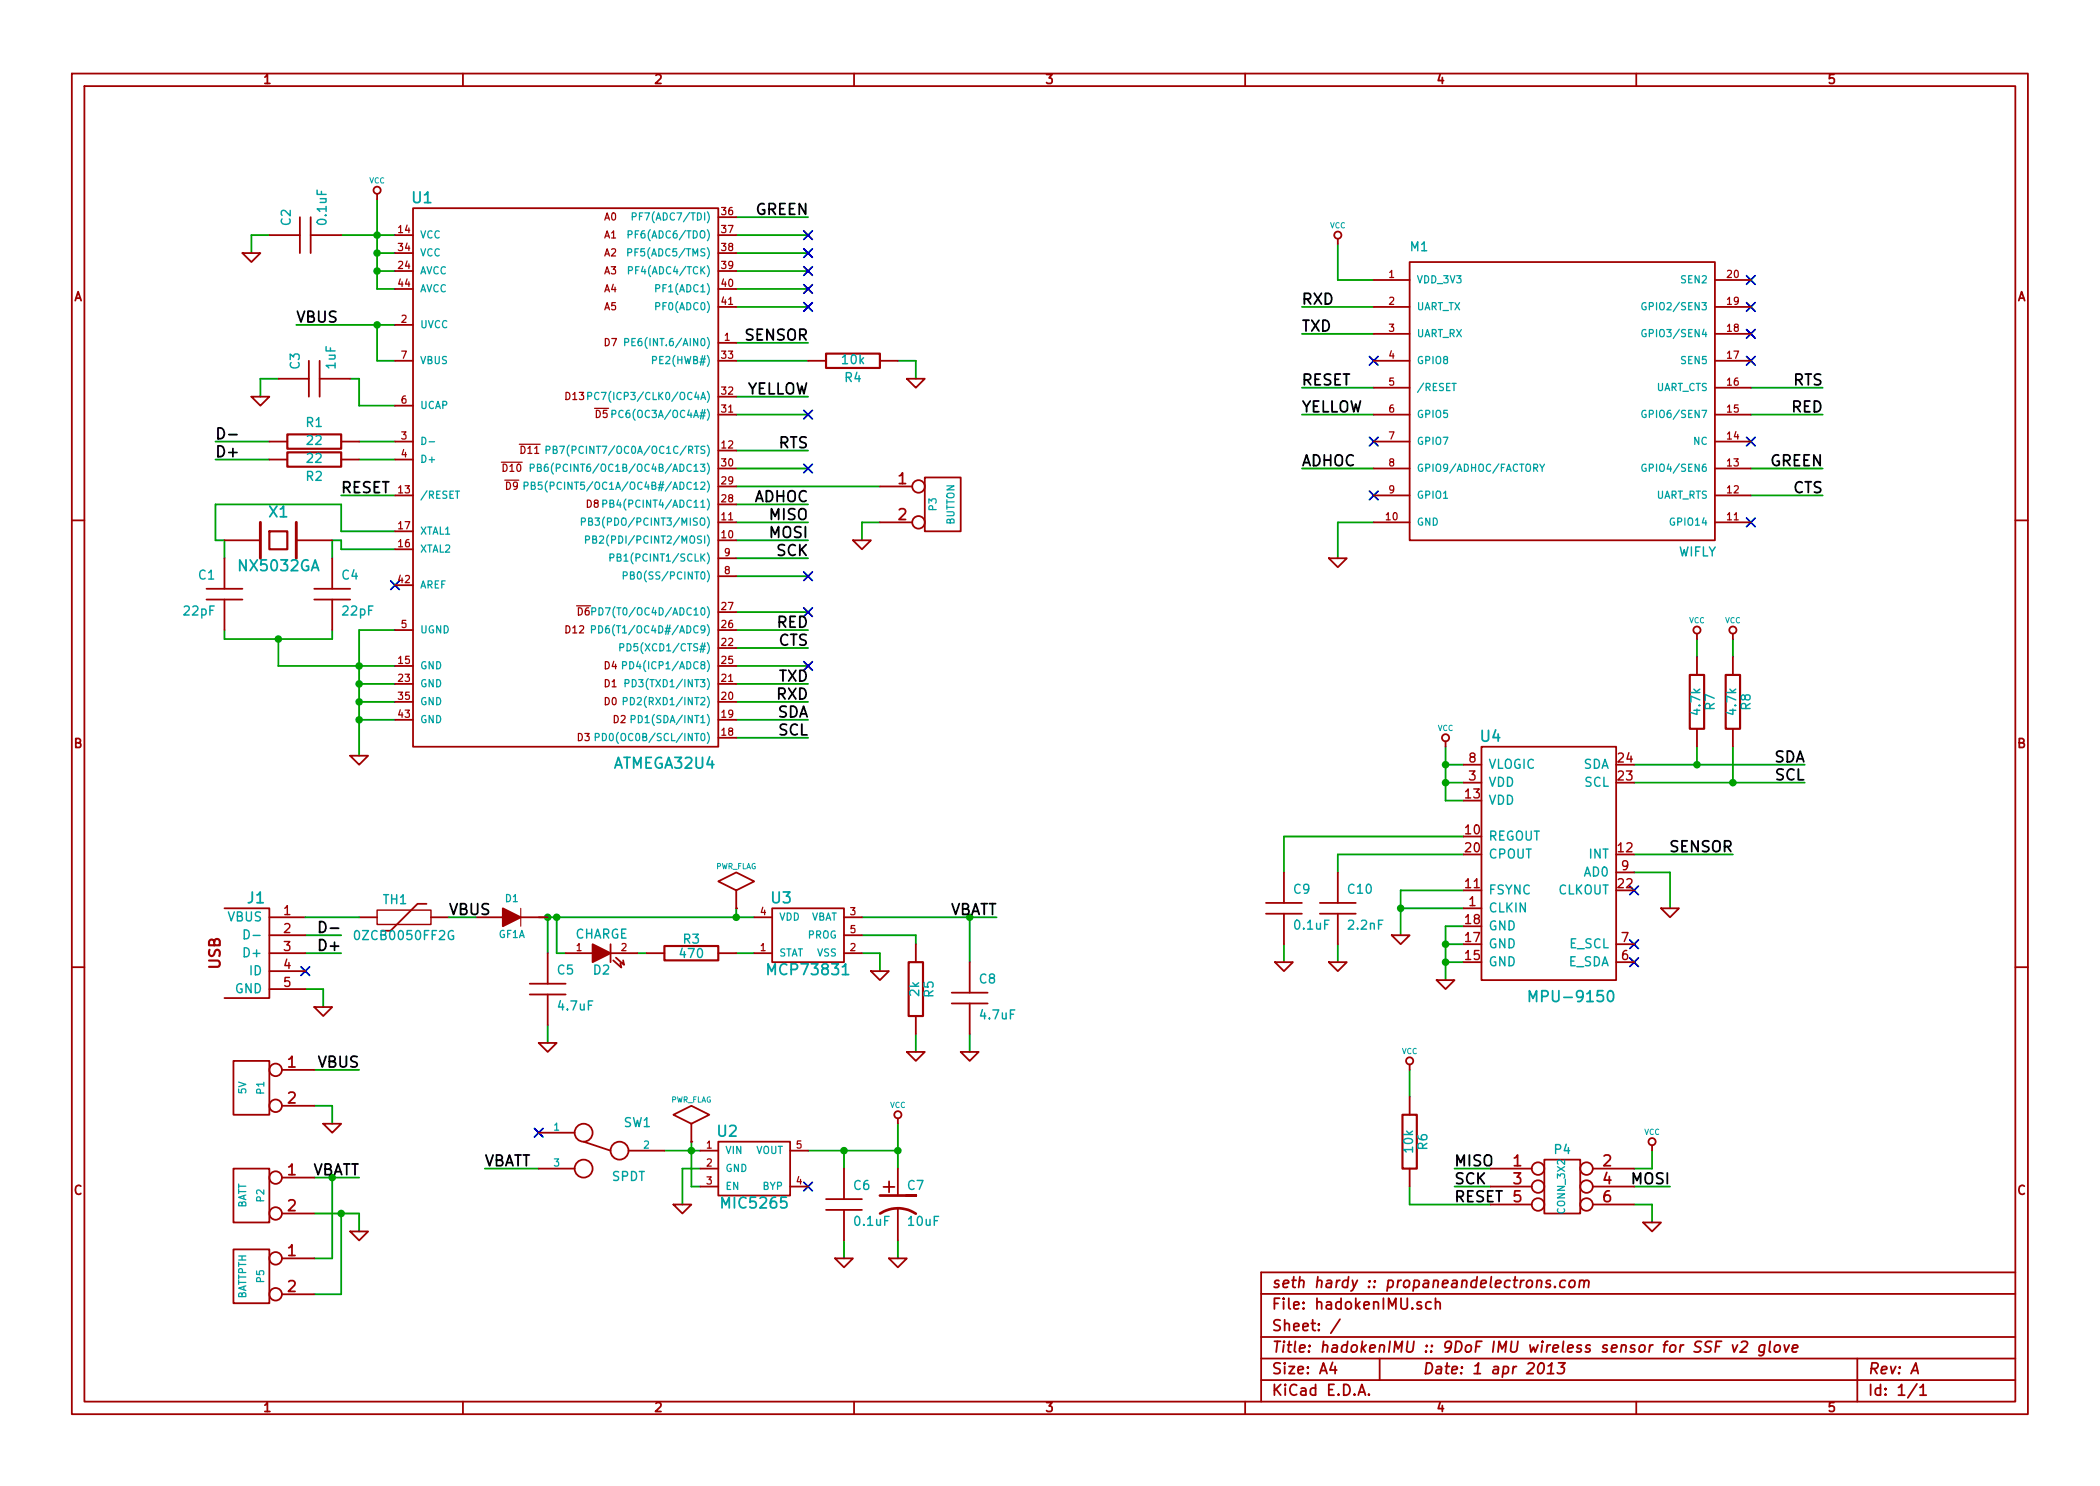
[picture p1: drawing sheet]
EESchema Schematic File Version 2  date 3/31/2013 11:39:02 PM
LIBS:shardy
EELAYER 27 0
EELAYER END
$Descr A4 11693 8268
encoding utf-8
Sheet 1 1
Title "hadokenIMU :: 9DoF IMU wireless sensor for SSF v2 glove"
Date "1 apr 2013"
Rev "A"
Comp "seth hardy :: propaneandelectrons.com"
Comment1 ""
Comment2 ""
Comment3 ""
Comment4 ""
$EndDescr
Wire Wire Line
	1900 7200 1900 6750
Wire Wire Line
	1750 7200 1900 7200
Connection ~ 1900 6750
Wire Wire Line
	8300 6700 7850 6700
Wire Wire Line
	4900 2700 4100 2700
Wire Wire Line
	9650 3550 9650 3650
Connection ~ 9650 4350
Wire Wire Line
	9650 4150 9650 4350
Wire Wire Line
	9100 4350 10050 4350
Wire Wire Line
	9300 5050 9300 4850
Wire Wire Line
	9300 4850 9100 4850
Wire Wire Line
	8150 4650 7150 4650
Wire Wire Line
	7800 5200 7800 4950
Wire Wire Line
	7800 4950 8150 4950
Wire Wire Line
	7450 4850 7450 4750
Wire Wire Line
	7150 4650 7150 4850
Connection ~ 8050 5350
Wire Wire Line
	8150 5350 8050 5350
Wire Wire Line
	8050 5450 8050 5150
Wire Wire Line
	8050 5150 8150 5150
Connection ~ 8050 4350
Wire Wire Line
	8050 4350 8150 4350
Wire Wire Line
	3850 6350 3850 6600
Connection ~ 1550 3550
Wire Wire Line
	1850 3550 1250 3550
Wire Wire Line
	1850 3550 1850 3500
Wire Wire Line
	1250 3100 1250 3000
Wire Wire Line
	1900 3000 1850 3000
Wire Wire Line
	1900 3000 1900 3050
Wire Wire Line
	1900 3050 2200 3050
Wire Wire Line
	7650 2300 7250 2300
Wire Wire Line
	9750 2300 10150 2300
Wire Wire Line
	9750 2750 10150 2750
Wire Wire Line
	7850 6700 7850 6600
Wire Wire Line
	7650 2150 7250 2150
Wire Wire Line
	7650 1850 7250 1850
Wire Wire Line
	7650 1550 7450 1550
Wire Wire Line
	7450 1550 7450 1350
Wire Wire Line
	4100 4100 4500 4100
Wire Wire Line
	4100 3900 4500 3900
Wire Wire Line
	4100 3700 4500 3700
Wire Wire Line
	4100 3600 4500 3600
Wire Wire Line
	4100 3400 4500 3400
Wire Wire Line
	4100 3200 4500 3200
Wire Wire Line
	4100 2500 4500 2500
Wire Wire Line
	4100 2200 4500 2200
Wire Wire Line
	4100 1900 4500 1900
Wire Wire Line
	4100 1600 4500 1600
Wire Wire Line
	4100 1400 4500 1400
Wire Wire Line
	4100 1200 4500 1200
Wire Wire Line
	4100 3000 4500 3000
Connection ~ 2000 4000
Wire Wire Line
	2200 4000 2000 4000
Connection ~ 2000 3800
Wire Wire Line
	2200 3800 2000 3800
Wire Wire Line
	2000 4200 2000 3500
Wire Wire Line
	2000 3500 2200 3500
Wire Wire Line
	1550 2100 1450 2100
Wire Wire Line
	1450 2100 1450 2200
Connection ~ 2100 1400
Wire Wire Line
	2100 1500 2200 1500
Wire Wire Line
	1400 1400 1400 1300
Wire Wire Line
	1400 1300 1500 1300
Wire Wire Line
	1900 1300 2200 1300
Wire Wire Line
	1650 1800 2200 1800
Wire Wire Line
	2000 2450 2200 2450
Wire Wire Line
	1500 2550 1200 2550
Wire Wire Line
	9200 6800 9200 6700
Wire Wire Line
	9200 6700 9100 6700
Wire Wire Line
	9100 6600 9300 6600
Wire Wire Line
	8300 6600 8100 6600
Wire Wire Line
	2000 6850 2000 6750
Wire Wire Line
	2000 6750 1750 6750
Wire Wire Line
	5000 6900 5000 7000
Connection ~ 5000 6400
Wire Wire Line
	5000 6250 5000 6500
Wire Wire Line
	4500 6400 5000 6400
Wire Wire Line
	3900 6400 3700 6400
Wire Wire Line
	3000 6500 2700 6500
Connection ~ 5400 5100
Wire Wire Line
	5400 5350 5400 5100
Wire Wire Line
	5100 5750 5100 5850
Wire Wire Line
	4900 5400 4900 5300
Wire Wire Line
	4900 5300 4800 5300
Wire Wire Line
	3050 5700 3050 5800
Wire Wire Line
	4100 5300 4200 5300
Connection ~ 3100 5100
Wire Wire Line
	3150 5300 3100 5300
Wire Wire Line
	3100 5300 3100 5100
Wire Wire Line
	1800 5600 1800 5500
Wire Wire Line
	1800 5500 1700 5500
Wire Wire Line
	1700 5200 1900 5200
Wire Wire Line
	1700 5300 1900 5300
Wire Wire Line
	3000 5100 4200 5100
Wire Wire Line
	3550 5300 3600 5300
Wire Wire Line
	3050 5300 3050 5100
Connection ~ 3050 5100
Wire Wire Line
	1750 5950 2000 5950
Wire Wire Line
	1750 6150 1850 6150
Wire Wire Line
	1850 6150 1850 6250
Wire Wire Line
	4800 5200 5100 5200
Wire Wire Line
	5100 5200 5100 5250
Wire Wire Line
	5550 5100 4800 5100
Wire Wire Line
	5400 5750 5400 5850
Wire Wire Line
	3900 6500 3800 6500
Wire Wire Line
	3800 6500 3800 6700
Wire Wire Line
	3850 6600 3900 6600
Connection ~ 3850 6400
Wire Wire Line
	4700 6500 4700 6400
Connection ~ 4700 6400
Wire Wire Line
	4700 6900 4700 7000
Wire Wire Line
	1750 6550 2000 6550
Wire Wire Line
	8300 6500 8100 6500
Wire Wire Line
	9100 6500 9200 6500
Wire Wire Line
	9200 6500 9200 6400
Wire Wire Line
	1500 2450 1200 2450
Wire Wire Line
	2200 2750 1900 2750
Wire Wire Line
	2000 2550 2200 2550
Wire Wire Line
	2100 1800 2100 2000
Connection ~ 2100 1800
Wire Wire Line
	2100 2000 2200 2000
Connection ~ 2100 1300
Wire Wire Line
	2100 1400 2200 1400
Wire Wire Line
	2100 1100 2100 1600
Wire Wire Line
	2100 1600 2200 1600
Connection ~ 2100 1500
Wire Wire Line
	1950 2100 2000 2100
Wire Wire Line
	2000 2100 2000 2250
Wire Wire Line
	2000 2250 2200 2250
Connection ~ 2000 3700
Wire Wire Line
	2000 3900 2200 3900
Connection ~ 2000 3900
Wire Wire Line
	4100 3100 4500 3100
Wire Wire Line
	4100 2900 4500 2900
Wire Wire Line
	4100 1300 4500 1300
Wire Wire Line
	4100 1500 4500 1500
Wire Wire Line
	4100 1700 4500 1700
Wire Wire Line
	4100 2000 4500 2000
Wire Wire Line
	4100 2300 4500 2300
Wire Wire Line
	4100 2600 4500 2600
Wire Wire Line
	4100 2800 4500 2800
Wire Wire Line
	4100 3500 4500 3500
Wire Wire Line
	4100 3800 4500 3800
Wire Wire Line
	4100 4000 4500 4000
Wire Wire Line
	7650 1700 7250 1700
Wire Wire Line
	7650 2900 7450 2900
Wire Wire Line
	7450 2900 7450 3100
Wire Wire Line
	7850 5950 7850 6100
Wire Wire Line
	9750 2150 10150 2150
Wire Wire Line
	7650 2600 7250 2600
Wire Wire Line
	9750 2600 10150 2600
Wire Wire Line
	2200 2950 1900 2950
Wire Wire Line
	1900 2950 1900 2800
Wire Wire Line
	1900 2800 1200 2800
Wire Wire Line
	1200 2800 1200 3000
Wire Wire Line
	1200 3000 1250 3000
Wire Wire Line
	1850 3000 1850 3100
Wire Wire Line
	1250 3550 1250 3500
Wire Wire Line
	1550 3550 1550 3700
Wire Wire Line
	1550 3700 2200 3700
Wire Wire Line
	5000 2000 5100 2000
Wire Wire Line
	5100 2000 5100 2100
Wire Wire Line
	4100 5100 4100 5050
Connection ~ 4100 5100
Wire Wire Line
	8050 4150 8050 4450
Wire Wire Line
	8050 4450 8150 4450
Wire Wire Line
	8050 4250 8150 4250
Connection ~ 8050 4250
Wire Wire Line
	8150 5250 8050 5250
Connection ~ 8050 5250
Wire Wire Line
	7150 5250 7150 5350
Wire Wire Line
	7450 5250 7450 5350
Wire Wire Line
	8150 5050 7800 5050
Connection ~ 7800 5050
Wire Wire Line
	7450 4750 8150 4750
Wire Wire Line
	9100 4250 10050 4250
Wire Wire Line
	9450 4150 9450 4250
Connection ~ 9450 4250
Wire Wire Line
	9450 3650 9450 3550
Wire Wire Line
	9100 4750 9650 4750
Wire Wire Line
	4900 2900 4800 2900
Wire Wire Line
	4800 2900 4800 3000
Connection ~ 1850 6550
Wire Wire Line
	1750 7000 1850 7000
Wire Wire Line
	1850 7000 1850 6550
NoConn ~ 3000 6300
NoConn ~ 1700 5400
$Comp
L USBMINI J1
U 1 1
P 1500 5300
F 0 "J1" H 1425 5600 60  0000 C CNN
F 1 "USBMINI" H 1450 4950 60  0001 C CNN
F 2 "USB-M26FTR" H 1500 5300 60  0001 C CNN
F 3 "" H 1500 5300 60  0001 C CNN
	1    1500 5300
	1    0    0    -1  
$EndComp
$Comp
L CONN_2 P5
U 1 1
P 1400 7100
F 0 "P5" V 1350 7100 40  0000 C CNN
F 1 "BATTPTH" V 1450 7100 40  0000 C CNN
F 2 "SIL-2" H 1400 7100 60  0001 C CNN
F 3 "" H 1400 7100 60  0001 C CNN
	1    1400 7100
	-1   0    0    -1  
$EndComp
NoConn ~ 4500 3700
NoConn ~ 4500 3400
NoConn ~ 4500 2600
NoConn ~ 4500 2300
$Comp
L GND #PWR01
U 1 1
P 4800 3000
F 0 "#PWR01" H 4800 3000 30  0001 C CNN
F 1 "GND" H 4800 2930 30  0001 C CNN
F 2 "" H 4800 3000 60  0001 C CNN
F 3 "" H 4800 3000 60  0001 C CNN
	1    4800 3000
	1    0    0    -1  
$EndComp
$Comp
L CONN_2 P3
U 1 1
P 5250 2800
F 0 "P3" V 5200 2800 40  0000 C CNN
F 1 "BUTTON" V 5300 2800 40  0000 C CNN
F 2 "SIL-2" H 5250 2800 60  0001 C CNN
F 3 "" H 5250 2800 60  0001 C CNN
	1    5250 2800
	1    0    0    -1  
$EndComp
NoConn ~ 4500 1700
NoConn ~ 4500 1600
NoConn ~ 4500 1500
NoConn ~ 4500 1400
NoConn ~ 4500 1300
Text Label 4500 1900 2    60   ~ 0
SENSOR
Text Label 9650 4750 2    60   ~ 0
SENSOR
$Comp
L VCC #PWR02
U 1 1
P 9650 3550
F 0 "#PWR02" H 9650 3650 30  0001 C CNN
F 1 "VCC" H 9650 3650 30  0000 C CNN
F 2 "" H 9650 3550 60  0001 C CNN
F 3 "" H 9650 3550 60  0001 C CNN
	1    9650 3550
	1    0    0    -1  
$EndComp
$Comp
L VCC #PWR03
U 1 1
P 9450 3550
F 0 "#PWR03" H 9450 3650 30  0001 C CNN
F 1 "VCC" H 9450 3650 30  0000 C CNN
F 2 "" H 9450 3550 60  0001 C CNN
F 3 "" H 9450 3550 60  0001 C CNN
	1    9450 3550
	1    0    0    -1  
$EndComp
$Comp
L R R8
U 1 1
P 9650 3900
F 0 "R8" V 9730 3900 50  0000 C CNN
F 1 "4.7k" V 9650 3900 50  0000 C CNN
F 2 "SM0805" H 9650 3900 60  0001 C CNN
F 3 "" H 9650 3900 60  0001 C CNN
	1    9650 3900
	1    0    0    -1  
$EndComp
$Comp
L R R7
U 1 1
P 9450 3900
F 0 "R7" V 9530 3900 50  0000 C CNN
F 1 "4.7k" V 9450 3900 50  0000 C CNN
F 2 "SM0805" H 9450 3900 60  0001 C CNN
F 3 "" H 9450 3900 60  0001 C CNN
	1    9450 3900
	1    0    0    -1  
$EndComp
Text Label 10050 4350 2    60   ~ 0
SCL
Text Label 10050 4250 2    60   ~ 0
SDA
Text Label 4500 4100 2    60   ~ 0
SCL
Text Label 4500 4000 2    60   ~ 0
SDA
$Comp
L GND #PWR04
U 1 1
P 9300 5050
F 0 "#PWR04" H 9300 5050 30  0001 C CNN
F 1 "GND" H 9300 4980 30  0001 C CNN
F 2 "" H 9300 5050 60  0001 C CNN
F 3 "" H 9300 5050 60  0001 C CNN
	1    9300 5050
	1    0    0    -1  
$EndComp
NoConn ~ 9100 4950
NoConn ~ 9100 5250
NoConn ~ 9100 5350
$Comp
L GND #PWR05
U 1 1
P 7800 5200
F 0 "#PWR05" H 7800 5200 30  0001 C CNN
F 1 "GND" H 7800 5130 30  0001 C CNN
F 2 "" H 7800 5200 60  0001 C CNN
F 3 "" H 7800 5200 60  0001 C CNN
	1    7800 5200
	1    0    0    -1  
$EndComp
$Comp
L GND #PWR06
U 1 1
P 7450 5350
F 0 "#PWR06" H 7450 5350 30  0001 C CNN
F 1 "GND" H 7450 5280 30  0001 C CNN
F 2 "" H 7450 5350 60  0001 C CNN
F 3 "" H 7450 5350 60  0001 C CNN
	1    7450 5350
	1    0    0    -1  
$EndComp
$Comp
L GND #PWR07
U 1 1
P 7150 5350
F 0 "#PWR07" H 7150 5350 30  0001 C CNN
F 1 "GND" H 7150 5280 30  0001 C CNN
F 2 "" H 7150 5350 60  0001 C CNN
F 3 "" H 7150 5350 60  0001 C CNN
	1    7150 5350
	1    0    0    -1  
$EndComp
$Comp
L C C10
U 1 1
P 7450 5050
F 0 "C10" H 7500 5150 50  0000 L CNN
F 1 "2.2nF" H 7500 4950 50  0000 L CNN
F 2 "SM0805" H 7450 5050 60  0001 C CNN
F 3 "" H 7450 5050 60  0001 C CNN
	1    7450 5050
	1    0    0    -1  
$EndComp
$Comp
L C C9
U 1 1
P 7150 5050
F 0 "C9" H 7200 5150 50  0000 L CNN
F 1 "0.1uF" H 7200 4950 50  0000 L CNN
F 2 "SM0805" H 7150 5050 60  0001 C CNN
F 3 "" H 7150 5050 60  0001 C CNN
	1    7150 5050
	1    0    0    -1  
$EndComp
$Comp
L GND #PWR08
U 1 1
P 8050 5450
F 0 "#PWR08" H 8050 5450 30  0001 C CNN
F 1 "GND" H 8050 5380 30  0001 C CNN
F 2 "" H 8050 5450 60  0001 C CNN
F 3 "" H 8050 5450 60  0001 C CNN
	1    8050 5450
	1    0    0    -1  
$EndComp
$Comp
L VCC #PWR09
U 1 1
P 8050 4150
F 0 "#PWR09" H 8050 4250 30  0001 C CNN
F 1 "VCC" H 8050 4250 30  0000 C CNN
F 2 "" H 8050 4150 60  0001 C CNN
F 3 "" H 8050 4150 60  0001 C CNN
	1    8050 4150
	1    0    0    -1  
$EndComp
$Comp
L MPU-9150 U4
U 1 1
P 8650 4850
F 0 "U4" H 8300 5600 60  0000 C CNN
F 1 "MPU-9150" H 8750 4150 60  0000 C CNN
F 2 "QFN24" H 8650 4850 60  0001 C CNN
F 3 "" H 8650 4850 60  0001 C CNN
	1    8650 4850
	1    0    0    -1  
$EndComp
Text Label 4500 1200 2    60   ~ 0
GREEN
$Comp
L PWR_FLAG #FLG010
U 1 1
P 3850 6350
F 0 "#FLG010" H 3850 6620 30  0001 C CNN
F 1 "PWR_FLAG" H 3850 6580 30  0000 C CNN
F 2 "" H 3850 6350 60  0001 C CNN
F 3 "" H 3850 6350 60  0001 C CNN
	1    3850 6350
	1    0    0    -1  
$EndComp
$Comp
L PWR_FLAG #FLG011
U 1 1
P 4100 5050
F 0 "#FLG011" H 4100 5320 30  0001 C CNN
F 1 "PWR_FLAG" H 4100 5280 30  0000 C CNN
F 2 "" H 4100 5050 60  0001 C CNN
F 3 "" H 4100 5050 60  0001 C CNN
	1    4100 5050
	1    0    0    -1  
$EndComp
NoConn ~ 9750 2900
NoConn ~ 9750 2000
NoConn ~ 9750 1550
NoConn ~ 9750 1700
NoConn ~ 9750 1850
NoConn ~ 7650 2750
NoConn ~ 7650 2450
NoConn ~ 7650 2000
NoConn ~ 4500 3200
NoConn ~ 2200 3250
$Comp
L GND #PWR012
U 1 1
P 5100 2100
F 0 "#PWR012" H 5100 2100 30  0001 C CNN
F 1 "GND" H 5100 2030 30  0001 C CNN
F 2 "" H 5100 2100 60  0001 C CNN
F 3 "" H 5100 2100 60  0001 C CNN
	1    5100 2100
	1    0    0    -1  
$EndComp
$Comp
L R R4
U 1 1
P 4750 2000
F 0 "R4" V 4850 2000 50  0000 C CNN
F 1 "10k" V 4750 2000 50  0000 C CNN
F 2 "SM0805" H 4750 2000 60  0001 C CNN
F 3 "" H 4750 2000 60  0001 C CNN
	1    4750 2000
	0    1    1    0   
$EndComp
$Comp
L C C4
U 1 1
P 1850 3300
F 0 "C4" H 1900 3400 50  0000 L CNN
F 1 "22pF" H 1900 3200 50  0000 L CNN
F 2 "SM0805" H 1850 3300 60  0001 C CNN
F 3 "" H 1850 3300 60  0001 C CNN
	1    1850 3300
	1    0    0    -1  
$EndComp
$Comp
L C C1
U 1 1
P 1250 3300
F 0 "C1" H 1300 3400 50  0000 L CNN
F 1 "22pF" H 1300 3200 50  0000 L CNN
F 2 "SM0805" H 1250 3300 60  0001 C CNN
F 3 "" H 1250 3300 60  0001 C CNN
	1    1250 3300
	-1   0    0    -1  
$EndComp
$Comp
L CRYSTAL X1
U 1 1
P 1550 3000
F 0 "X1" H 1550 3150 60  0000 C CNN
F 1 "NX5032GA" H 1550 2850 60  0000 C CNN
F 2 "NX5032GA" H 1550 3000 60  0001 C CNN
F 3 "" H 1550 3000 60  0001 C CNN
	1    1550 3000
	1    0    0    -1  
$EndComp
Text Label 10150 2600 2    60   ~ 0
GREEN
Text Label 7250 2300 0    60   ~ 0
YELLOW
Text Label 10150 2300 2    60   ~ 0
RED
Text Label 7250 2600 0    60   ~ 0
ADHOC
NoConn ~ 9750 2450
Text Label 10150 2150 2    60   ~ 0
RTS
Text Label 10150 2750 2    60   ~ 0
CTS
Text Label 4500 3600 2    60   ~ 0
CTS
$Comp
L VCC #PWR013
U 1 1
P 7850 5950
F 0 "#PWR013" H 7850 6050 30  0001 C CNN
F 1 "VCC" H 7850 6050 30  0000 C CNN
F 2 "" H 7850 5950 60  0001 C CNN
F 3 "" H 7850 5950 60  0001 C CNN
	1    7850 5950
	1    0    0    -1  
$EndComp
$Comp
L R R6
U 1 1
P 7850 6350
F 0 "R6" V 7930 6350 50  0000 C CNN
F 1 "10k" V 7850 6350 50  0000 C CNN
F 2 "SM0805" H 7850 6350 60  0001 C CNN
F 3 "" H 7850 6350 60  0001 C CNN
	1    7850 6350
	1    0    0    -1  
$EndComp
$Comp
L DIODE D1
U 1 1
P 2850 5100
F 0 "D1" H 2850 5200 40  0000 C CNN
F 1 "GF1A" H 2850 5000 40  0000 C CNN
F 2 "DO214" H 2850 5100 60  0001 C CNN
F 3 "" H 2850 5100 60  0001 C CNN
	1    2850 5100
	1    0    0    -1  
$EndComp
Text Label 7250 2150 0    60   ~ 0
RESET
$Comp
L GND #PWR014
U 1 1
P 7450 3100
F 0 "#PWR014" H 7450 3100 30  0001 C CNN
F 1 "GND" H 7450 3030 30  0001 C CNN
F 2 "" H 7450 3100 60  0001 C CNN
F 3 "" H 7450 3100 60  0001 C CNN
	1    7450 3100
	1    0    0    -1  
$EndComp
Text Label 7250 1700 0    60   ~ 0
RXD
Text Label 7250 1850 0    60   ~ 0
TXD
$Comp
L VCC #PWR015
U 1 1
P 7450 1350
F 0 "#PWR015" H 7450 1450 30  0001 C CNN
F 1 "VCC" H 7450 1450 30  0000 C CNN
F 2 "" H 7450 1350 60  0001 C CNN
F 3 "" H 7450 1350 60  0001 C CNN
	1    7450 1350
	1    0    0    -1  
$EndComp
Text Label 4500 2200 2    60   ~ 0
YELLOW
Text Label 4500 2500 2    60   ~ 0
RTS
Text Label 4500 2800 2    60   ~ 0
ADHOC
Text Label 4500 3500 2    60   ~ 0
RED
Text Label 4500 3800 2    60   ~ 0
TXD
Text Label 4500 3900 2    60   ~ 0
RXD
Text Label 4500 2900 2    60   ~ 0
MISO
Text Label 4500 3000 2    60   ~ 0
MOSI
Text Label 4500 3100 2    60   ~ 0
SCK
$Comp
L GND #PWR016
U 1 1
P 2000 4200
F 0 "#PWR016" H 2000 4200 30  0001 C CNN
F 1 "GND" H 2000 4130 30  0001 C CNN
F 2 "" H 2000 4200 60  0001 C CNN
F 3 "" H 2000 4200 60  0001 C CNN
	1    2000 4200
	1    0    0    -1  
$EndComp
$Comp
L GND #PWR017
U 1 1
P 1450 2200
F 0 "#PWR017" H 1450 2200 30  0001 C CNN
F 1 "GND" H 1450 2130 30  0001 C CNN
F 2 "" H 1450 2200 60  0001 C CNN
F 3 "" H 1450 2200 60  0001 C CNN
	1    1450 2200
	1    0    0    -1  
$EndComp
$Comp
L C C3
U 1 1
P 1750 2100
F 0 "C3" H 1800 2200 50  0000 L CNN
F 1 "1uF" H 1800 2000 50  0000 L CNN
F 2 "SM0805" H 1750 2100 60  0001 C CNN
F 3 "" H 1750 2100 60  0001 C CNN
	1    1750 2100
	0    -1   -1   0   
$EndComp
$Comp
L GND #PWR018
U 1 1
P 1400 1400
F 0 "#PWR018" H 1400 1400 30  0001 C CNN
F 1 "GND" H 1400 1330 30  0001 C CNN
F 2 "" H 1400 1400 60  0001 C CNN
F 3 "" H 1400 1400 60  0001 C CNN
	1    1400 1400
	1    0    0    -1  
$EndComp
Text Label 1650 1800 0    60   ~ 0
VBUS
$Comp
L R R2
U 1 1
P 1750 2550
F 0 "R2" V 1850 2550 50  0000 C CNN
F 1 "22" V 1750 2550 50  0000 C CNN
F 2 "SM0805" H 1750 2550 60  0001 C CNN
F 3 "" H 1750 2550 60  0001 C CNN
	1    1750 2550
	0    1    1    0   
$EndComp
$Comp
L R R1
U 1 1
P 1750 2450
F 0 "R1" V 1650 2450 50  0000 C CNN
F 1 "22" V 1750 2450 50  0000 C CNN
F 2 "SM0805" H 1750 2450 60  0001 C CNN
F 3 "" H 1750 2450 60  0001 C CNN
	1    1750 2450
	0    1    1    0   
$EndComp
Text Label 1900 2750 0    60   ~ 0
RESET
Text Label 1200 2550 0    60   ~ 0
D+
Text Label 1200 2450 0    60   ~ 0
D-
Text Label 9300 6600 2    60   ~ 0
MOSI
Text Label 8100 6700 0    60   ~ 0
RESET
Text Label 8100 6600 0    60   ~ 0
SCK
Text Label 8100 6500 0    60   ~ 0
MISO
$Comp
L GND #PWR019
U 1 1
P 9200 6800
F 0 "#PWR019" H 9200 6800 30  0001 C CNN
F 1 "GND" H 9200 6730 30  0001 C CNN
F 2 "" H 9200 6800 60  0001 C CNN
F 3 "" H 9200 6800 60  0001 C CNN
	1    9200 6800
	1    0    0    -1  
$EndComp
$Comp
L VCC #PWR020
U 1 1
P 9200 6400
F 0 "#PWR020" H 9200 6500 30  0001 C CNN
F 1 "VCC" H 9200 6500 30  0000 C CNN
F 2 "" H 9200 6400 60  0001 C CNN
F 3 "" H 9200 6400 60  0001 C CNN
	1    9200 6400
	1    0    0    -1  
$EndComp
$Comp
L CONN_3X2 P4
U 1 1
P 8700 6650
F 0 "P4" H 8700 6900 50  0000 C CNN
F 1 "CONN_3X2" V 8700 6700 40  0000 C CNN
F 2 "ICSP_PADS" H 8700 6650 60  0001 C CNN
F 3 "" H 8700 6650 60  0001 C CNN
	1    8700 6650
	1    0    0    -1  
$EndComp
Text Label 2000 6550 2    60   ~ 0
VBATT
$Comp
L GND #PWR021
U 1 1
P 2000 6850
F 0 "#PWR021" H 2000 6850 30  0001 C CNN
F 1 "GND" H 2000 6780 30  0001 C CNN
F 2 "" H 2000 6850 60  0001 C CNN
F 3 "" H 2000 6850 60  0001 C CNN
	1    2000 6850
	1    0    0    -1  
$EndComp
$Comp
L CONN_2 P2
U 1 1
P 1400 6650
F 0 "P2" V 1350 6650 40  0000 C CNN
F 1 "BATT" V 1450 6650 40  0000 C CNN
F 2 "JST-2-SMD" H 1400 6650 60  0001 C CNN
F 3 "" H 1400 6650 60  0001 C CNN
	1    1400 6650
	-1   0    0    -1  
$EndComp
$Comp
L GND #PWR022
U 1 1
P 5000 7000
F 0 "#PWR022" H 5000 7000 30  0001 C CNN
F 1 "GND" H 5000 6930 30  0001 C CNN
F 2 "" H 5000 7000 60  0001 C CNN
F 3 "" H 5000 7000 60  0001 C CNN
	1    5000 7000
	1    0    0    -1  
$EndComp
$Comp
L GND #PWR023
U 1 1
P 4700 7000
F 0 "#PWR023" H 4700 7000 30  0001 C CNN
F 1 "GND" H 4700 6930 30  0001 C CNN
F 2 "" H 4700 7000 60  0001 C CNN
F 3 "" H 4700 7000 60  0001 C CNN
	1    4700 7000
	1    0    0    -1  
$EndComp
$Comp
L CPOL C7
U 1 1
P 5000 6700
F 0 "C7" H 5050 6800 50  0000 L CNN
F 1 "10uF" H 5050 6600 50  0000 L CNN
F 2 "SM0805" H 5000 6700 60  0001 C CNN
F 3 "" H 5000 6700 60  0001 C CNN
	1    5000 6700
	1    0    0    -1  
$EndComp
$Comp
L C C6
U 1 1
P 4700 6700
F 0 "C6" H 4750 6800 50  0000 L CNN
F 1 "0.1uF" H 4750 6600 50  0000 L CNN
F 2 "SM0805" H 4700 6700 60  0001 C CNN
F 3 "" H 4700 6700 60  0001 C CNN
	1    4700 6700
	1    0    0    -1  
$EndComp
$Comp
L VCC #PWR024
U 1 1
P 5000 6250
F 0 "#PWR024" H 5000 6350 30  0001 C CNN
F 1 "VCC" H 5000 6350 30  0000 C CNN
F 2 "" H 5000 6250 60  0001 C CNN
F 3 "" H 5000 6250 60  0001 C CNN
	1    5000 6250
	1    0    0    -1  
$EndComp
NoConn ~ 4500 6600
$Comp
L GND #PWR025
U 1 1
P 3800 6700
F 0 "#PWR025" H 3800 6700 30  0001 C CNN
F 1 "GND" H 3800 6630 30  0001 C CNN
F 2 "" H 3800 6700 60  0001 C CNN
F 3 "" H 3800 6700 60  0001 C CNN
	1    3800 6700
	1    0    0    -1  
$EndComp
Text Label 2700 6500 0    60   ~ 0
VBATT
$Comp
L SPDT SW1
U 1 1
P 3350 6400
F 0 "SW1" H 3150 6550 50  0000 C CNN
F 1 "SPDT" H 3200 6250 50  0000 C CNN
F 2 "CL-SB-12A" H 3350 6400 60  0001 C CNN
F 3 "" H 3350 6400 60  0001 C CNN
	1    3350 6400
	-1   0    0    -1  
$EndComp
$Comp
L MIC5265 U2
U 1 1
P 4200 6500
F 0 "U2" H 4050 6700 60  0000 C CNN
F 1 "MIC5265" H 4200 6300 60  0000 C CNN
F 2 "TSOT23-5" H 4200 6500 60  0001 C CNN
F 3 "" H 4200 6500 60  0001 C CNN
	1    4200 6500
	1    0    0    -1  
$EndComp
Text Label 5550 5100 2    60   ~ 0
VBATT
$Comp
L GND #PWR026
U 1 1
P 5400 5850
F 0 "#PWR026" H 5400 5850 30  0001 C CNN
F 1 "GND" H 5400 5780 30  0001 C CNN
F 2 "" H 5400 5850 60  0001 C CNN
F 3 "" H 5400 5850 60  0001 C CNN
	1    5400 5850
	1    0    0    -1  
$EndComp
$Comp
L C C8
U 1 1
P 5400 5550
F 0 "C8" H 5450 5650 50  0000 L CNN
F 1 "4.7uF" H 5450 5450 50  0000 L CNN
F 2 "SM0805" H 5400 5550 60  0001 C CNN
F 3 "" H 5400 5550 60  0001 C CNN
	1    5400 5550
	1    0    0    -1  
$EndComp
$Comp
L GND #PWR027
U 1 1
P 5100 5850
F 0 "#PWR027" H 5100 5850 30  0001 C CNN
F 1 "GND" H 5100 5780 30  0001 C CNN
F 2 "" H 5100 5850 60  0001 C CNN
F 3 "" H 5100 5850 60  0001 C CNN
	1    5100 5850
	1    0    0    -1  
$EndComp
$Comp
L R R5
U 1 1
P 5100 5500
F 0 "R5" V 5180 5500 50  0000 C CNN
F 1 "2k" V 5100 5500 50  0000 C CNN
F 2 "SM0805" H 5100 5500 60  0001 C CNN
F 3 "" H 5100 5500 60  0001 C CNN
	1    5100 5500
	1    0    0    -1  
$EndComp
$Comp
L GND #PWR028
U 1 1
P 4900 5400
F 0 "#PWR028" H 4900 5400 30  0001 C CNN
F 1 "GND" H 4900 5330 30  0001 C CNN
F 2 "" H 4900 5400 60  0001 C CNN
F 3 "" H 4900 5400 60  0001 C CNN
	1    4900 5400
	1    0    0    -1  
$EndComp
$Comp
L GND #PWR029
U 1 1
P 1850 6250
F 0 "#PWR029" H 1850 6250 30  0001 C CNN
F 1 "GND" H 1850 6180 30  0001 C CNN
F 2 "" H 1850 6250 60  0001 C CNN
F 3 "" H 1850 6250 60  0001 C CNN
	1    1850 6250
	1    0    0    -1  
$EndComp
Text Label 2000 5950 2    60   ~ 0
VBUS
$Comp
L CONN_2 P1
U 1 1
P 1400 6050
F 0 "P1" V 1350 6050 40  0000 C CNN
F 1 "5V" V 1450 6050 40  0000 C CNN
F 2 "SIL-2" H 1400 6050 60  0001 C CNN
F 3 "" H 1400 6050 60  0001 C CNN
	1    1400 6050
	-1   0    0    -1  
$EndComp
Text Label 2500 5100 0    60   ~ 0
VBUS
$Comp
L GND #PWR030
U 1 1
P 3050 5800
F 0 "#PWR030" H 3050 5800 30  0001 C CNN
F 1 "GND" H 3050 5730 30  0001 C CNN
F 2 "" H 3050 5800 60  0001 C CNN
F 3 "" H 3050 5800 60  0001 C CNN
	1    3050 5800
	1    0    0    -1  
$EndComp
$Comp
L C C5
U 1 1
P 3050 5500
F 0 "C5" H 3100 5600 50  0000 L CNN
F 1 "4.7uF" H 3100 5400 50  0000 L CNN
F 2 "SM0805" H 3050 5500 60  0001 C CNN
F 3 "" H 3050 5500 60  0001 C CNN
	1    3050 5500
	1    0    0    -1  
$EndComp
$Comp
L LED D2
U 1 1
P 3350 5300
F 0 "D2" H 3350 5200 50  0000 C CNN
F 1 "CHARGE" H 3350 5400 50  0000 C CNN
F 2 "SM0805" H 3350 5300 60  0001 C CNN
F 3 "" H 3350 5300 60  0001 C CNN
	1    3350 5300
	1    0    0    -1  
$EndComp
$Comp
L R R3
U 1 1
P 3850 5300
F 0 "R3" V 3930 5300 50  0000 C CNN
F 1 "470" V 3850 5300 50  0000 C CNN
F 2 "SM0805" H 3850 5300 60  0001 C CNN
F 3 "" H 3850 5300 60  0001 C CNN
	1    3850 5300
	0    -1   -1   0   
$EndComp
$Comp
L GND #PWR031
U 1 1
P 1800 5600
F 0 "#PWR031" H 1800 5600 30  0001 C CNN
F 1 "GND" H 1800 5530 30  0001 C CNN
F 2 "" H 1800 5600 60  0001 C CNN
F 3 "" H 1800 5600 60  0001 C CNN
	1    1800 5600
	1    0    0    -1  
$EndComp
Text Label 1900 5300 2    60   ~ 0
D+
Text Label 1900 5200 2    60   ~ 0
D-
$Comp
L MCP73831 U3
U 1 1
P 4500 5200
F 0 "U3" H 4350 5400 60  0000 C CNN
F 1 "MCP73831" H 4500 5000 60  0000 C CNN
F 2 "SOT23-5" H 4500 5200 60  0001 C CNN
F 3 "" H 4500 5200 60  0001 C CNN
	1    4500 5200
	1    0    0    -1  
$EndComp
$Comp
L PTC TH1
U 1 1
P 2250 5100
F 0 "TH1" V 2350 5150 50  0000 C CNN
F 1 "0ZCB0050FF2G" V 2150 5100 50  0000 C CNN
F 2 "SM1210" H 2250 5100 60  0001 C CNN
F 3 "" H 2250 5100 60  0001 C CNN
	1    2250 5100
	0    -1   -1   0   
$EndComp
$Comp
L C C2
U 1 1
P 1700 1300
F 0 "C2" H 1750 1400 50  0000 L CNN
F 1 "0.1uF" H 1750 1200 50  0000 L CNN
F 2 "SM0805" H 1700 1300 60  0001 C CNN
F 3 "" H 1700 1300 60  0001 C CNN
	1    1700 1300
	0    -1   -1   0   
$EndComp
$Comp
L VCC #PWR032
U 1 1
P 2100 1100
F 0 "#PWR032" H 2100 1200 30  0001 C CNN
F 1 "VCC" H 2100 1200 30  0000 C CNN
F 2 "" H 2100 1100 60  0001 C CNN
F 3 "" H 2100 1100 60  0001 C CNN
	1    2100 1100
	1    0    0    -1  
$EndComp
$Comp
L ATMEGA32U4 U1
U 1 1
P 3150 2700
F 0 "U1" H 2350 4300 60  0000 C CNN
F 1 "ATMEGA32U4" H 3700 1150 60  0000 C CNN
F 2 "TQFP44" H 3150 2700 60  0001 C CNN
F 3 "" H 3150 2700 60  0001 C CNN
	1    3150 2700
	1    0    0    -1  
$EndComp
$Comp
L RN-XV M1
U 1 1
P 8650 2150
F 0 "M1" H 7850 2900 50  0000 L BNN
F 1 "WIFLY" H 9350 1200 50  0000 L BNN
F 2 "XBEE-SMD" H 7950 1250 50  0001 C CNN
F 3 "" H 8650 2150 60  0001 C CNN
	1    8650 2150
	1    0    0    -1  
$EndComp
Wire Wire Line
	2650 5100 2500 5100
Wire Wire Line
	2000 5100 1700 5100
$EndSCHEMATC
